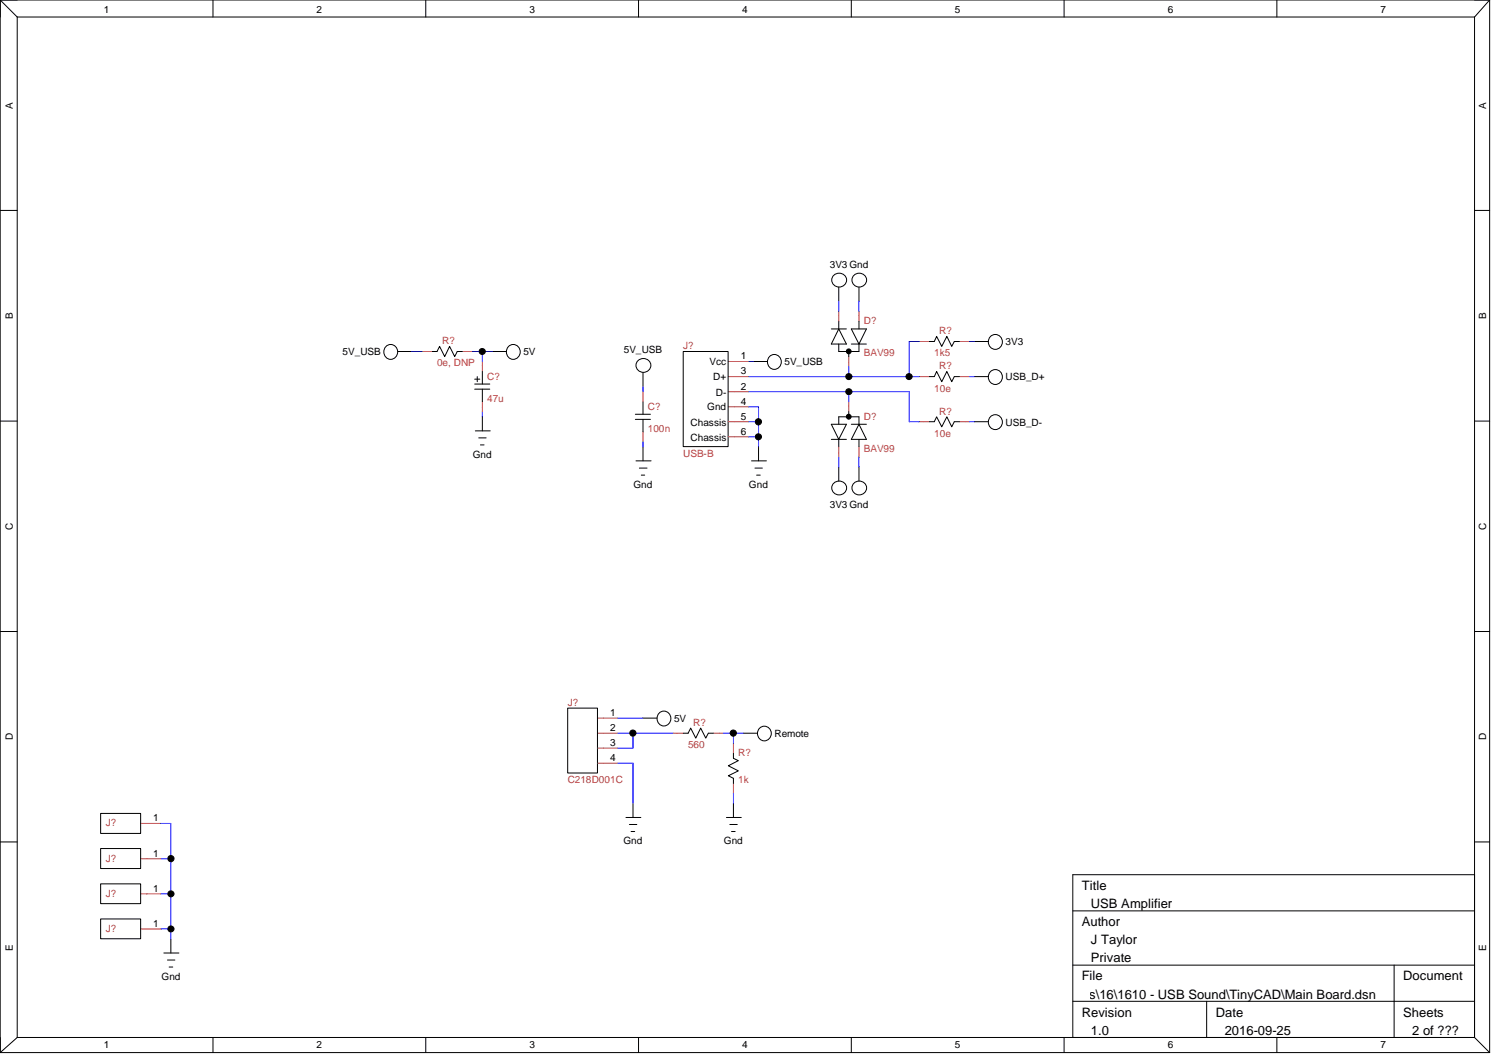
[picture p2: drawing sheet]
<svg xmlns="http://www.w3.org/2000/svg" width="297mm" height="210mm" viewBox="0 0 297 210" stroke-linecap="round" stroke-linejoin="round" font-family="sans-serif">
<g fill="none" stroke="#c04040" stroke-width=".2">
<path d="M83.9 69.9h2.1M91.9 69.9h2M96 71.9v2M96 79.9v2M127.9 77.9v2M144.9 74.9h4M144.9 71.9h4M144.9 77.9h4M166.9 61.9v2M168.9 71v1.9M168.9 79.9v2M170.9 61.9v2"/>
<path d="M182.9 67.9h2M182.9 74.9h2M190.9 67.9h2M190.9 74.9h2M127.9 85.9v2M144.9 83.9h4M144.9 80.9h4M144.9 86.9h4M166.9 88.9v2M170.9 88.9v2M182.9 83.9h2M190.9 83.9h2"/>
<path d="M118.9 142.9h4M118.9 145.9h4M118.9 148.8h4M118.9 151.8h4M133.9 145.9h2M141.9 145.9h2M145.9 147.9v2M145.9 155.9v2M28 163.8h4M28 170.9h4M28 177.8h4M28 184.8h4"/>
</g>
<g fill="none" stroke="#000" stroke-width=".2">
<path d="M0 0h296.4M0 0v209.4M0 0l3.4 3.4M3.4 3.4h290M3.4 3.4v203M42.4 0v3.4M84.7 0v3.4M127 0v3.4M169.4 0v3.4M211.7 0v3.4M254 0v3.4M293.4 3.4v203"/>
<path d="M296.4 0v209.4M296.4 0l-3 3.4M0 41.9h3.4M165.8 54.9a1.43 1.43 0 0 1 2.1-.2 1.43 1.43 0 0 1-.1 2.1 1.44 1.44 0 0 1-1.8 0 1.44 1.44 0 0 1-.2-1.9zM166.9 57.1v2.8M170.9 57.1v2.8M293.4 41.9h3M76.9 68.8a1.43 1.43 0 0 1 2.2 1.2 1.43 1.43 0 0 1-2.2 1.2 1.58 1.58 0 0 1 0-2.4zM79.2 69.9h2.8M86 69.9h.9l.6-1 1 2.1 .9-2.1 1.1 2.1 .5-1.1h.9M94.4 76.4h3M94.4 77.4h3"/>
<path d="M94.4 75.4h1.1M95 74.9v1M96 73.9v2.5M96 77.4v2.5M98 69.9h2.7M101.3 68.8a1.43 1.43 0 0 1 2.2 1.2 1.43 1.43 0 0 1-2.2 1.2 1.58 1.58 0 0 1 0-2.4zM126.8 71.9a1.43 1.43 0 0 1 2.2-.2 1.43 1.43 0 0 1-.1 2.1 1.44 1.44 0 0 1-1.9-.1 1.44 1.44 0 0 1-.2-1.8zM127.9 74.1v2.8M127.9 79.9v2.5M135.9 69.9h9v19h-9zM149.9 71.9h2.8M153.2 70.8a1.43 1.43 0 0 1 2.2 1.2 1.43 1.43 0 0 1-2.2 1.2 1.58 1.58 0 0 1 0-2.4z"/>
<path d="M165.4 65.4h3M166.9 65.4l1.5 3.1h-3zM166.9 68.5v1.4h4v-1.4M166.9 63.9v1.5M168.9 69.9v1.1M169.4 65.4h3l-1.5 3.1zM169.4 68.5h3M170.9 63.9v1.5M184.9 67.9h1l.4-1 1.1 2 1-2 1 2 .5-1h1M184.9 74.9h1l.4-1 1.1 2 1-2 1 2 .5-1h1M193.8 67.9h2.8M193.8 74.9h2.8"/>
<path d="M0 83.8h3.4M94.6 85.7h2.9M95.2 87.1h1.5M95.6 88.5h.7M96 82.9v2.8M126.4 82.4h3M126.4 83.4h3M126.5 91.7h3M127.2 93.1h1.5M127.6 94.5h.7M127.9 83.4v2.5M127.9 88.9v2.8"/>
<path d="M149.5 91.7h3M150.2 93.1h1.5M150.5 94.5h.8M150.9 88.9v2.8M165.4 84.4h3l-1.5 3zM165.4 87.4h3M165.8 96.3a1.43 1.43 0 0 1 2.1-.3 1.43 1.43 0 0 1-.1 2.2 1.44 1.44 0 0 1-1.8-.1 1.44 1.44 0 0 1-.2-1.8zM166.9 84.4v-1.5h4v1.5M166.9 87.4v1.5M166.9 92.9v2.8M168.9 81.9v1M169.4 84.4h3"/>
<path d="M170.9 84.4l1.5 3h-3zM170.9 87.4v1.5M170.9 92.9v2.8M184.9 83.9h1l.4-1 1.1 2 1-2 1 2 .5-1h1M193.8 83.9h2.8M293.4 83.8h3M0 125.6h3.4M293.4 125.6h3M112.9 140.9h6v12.9h-6zM125.9 159.9v2.7M127.9 142.9h2.8M131.3 141.8a1.43 1.43 0 0 1 2.2 1.2 1.43 1.43 0 0 1-2.2 1.2 1.58 1.58 0 0 1 0-2.4z"/>
<path d="M135.9 145.9h1l.5-1 1 2 1-2 1 2 .5-1h1M145.9 149.9v1l1 .4-2 1.1 2 1-2 .9 1 .6v1M145.9 159.9v2.7M147.9 145.9h2.8M0 167.5h3.4M20 161.8h8v4h-8zM20 168.8h8v4h-8zM20 175.9h8v3.9h-8zM124.5 162.6h3M125.2 164h1.5M125.6 165.4h.7M144.5 162.6h3"/>
<path d="M145.2 164h1.5M145.5 165.4h.8M293.4 174h-80v32.4M293.4 167.5h3M20 182.8h8v4h-8zM32.6 189.6h3M33.3 191h1.5M33.7 192.4h.7M34 186.8v2.8M213.4 181.2h80M213.4 192h80M213.4 199.2h80"/>
<path d="M240.1 199.2v7.2M277.4 192v14.4M0 209.4h296.4M3.4 206.4h290M3.4 206.4l-3.4 3M42.4 206.4v3M84.7 206.4v3M127 206.4v3M169.4 206.4v3M211.7 206.4v3M254 206.4v3M293.4 206.4l3 3"/>
<circle cx="171" cy="55.7" r="1.42"/>
<circle cx="96" cy="69.9" r=".61"/>
<circle cx="168.8" cy="69.9" r=".48"/>
<circle cx="168.9" cy="74.9" r=".61"/>
<circle cx="168.9" cy="77.9" r=".61"/>
<circle cx="180.9" cy="74.9" r=".61"/>
<circle cx="198" cy="75" r="1.45"/>
<circle cx="198" cy="68" r="1.45"/>
<circle cx="150.9" cy="83.9" r=".62"/>
<circle cx="150.9" cy="86.9" r=".61"/>
<circle cx="168.8" cy="82.9" r=".48"/>
<circle cx="171" cy="97.1" r="1.42"/>
<circle cx="198" cy="84" r="1.45"/>
<circle cx="125.9" cy="145.9" r=".62"/>
<circle cx="145.9" cy="145.9" r=".62"/>
<circle cx="152" cy="145.9" r="1.42"/>
<circle cx="34" cy="170.8" r=".62"/>
<circle cx="34" cy="177.8" r=".61"/>
<circle cx="34" cy="184.8" r=".61"/>
</g>
<g fill="none" stroke="#00f" stroke-width=".2">
<path d="M166.9 59.9v2M170.9 59.9v2M82 69.9h1.9M93.9 69.9h4.1M96 69.9v2M127.9 76.9v1M148.9 77.9h32v6h2M148.9 71.9h1M148.9 74.9h34M168.9 72.9v2M168.9 77.9v2M182.9 67.9h-2v7"/>
<path d="M192.9 67.9h.9M192.9 74.9h.9M96 81.9v1M127.9 87.9v1M148.9 80.9h2v8M148.9 86.9h2M148.9 83.9h2M166.9 90.9v2M170.9 90.9v2M192.9 83.9h.9M122.9 151.8h3v8.1M122.9 145.9h11"/>
<path d="M122.9 142.9h5M125.9 145.9v2.9h-3M143.9 145.9h4M145.9 145.9v2M145.9 157.9v2M32 163.8h2v23M32 177.8h2M32 170.9h2M32 184.8h2"/>
</g>
<g fill="#000">
<circle cx="96" cy="69.9" r=".61"/>
<circle cx="168.8" cy="69.9" r=".48"/>
<circle cx="168.9" cy="74.9" r=".61"/>
<circle cx="168.9" cy="77.9" r=".61"/>
<circle cx="180.9" cy="74.9" r=".61"/>
<circle cx="150.9" cy="83.9" r=".62"/>
<circle cx="150.9" cy="86.9" r=".61"/>
<circle cx="168.8" cy="82.9" r=".48"/>
<circle cx="125.9" cy="145.9" r=".62"/>
<circle cx="145.9" cy="145.9" r=".62"/>
<circle cx="34" cy="170.8" r=".62"/>
<circle cx="34" cy="177.8" r=".61"/>
<circle cx="34" cy="184.8" r=".61"/>
</g>
<g font-size="2.6">
<text x="215.2" y="177.1">Title</text>
<text x="215.2" y="184.3">Author</text>
<text x="217" y="180.7">USB Amplifier</text>
<text x="217" y="187.9">J Taylor</text>
<text x="217" y="191.5">Private</text>
<text x="215.2" y="195.1">File</text>
<text x="279.2" y="195.1">Document</text>
<text x="200" y="198.7">C:\JPT\Projects\16\1610 - USB Sound\TinyCAD\Main Board.dsn</text>
<text x="215.2" y="202.3">Revision</text>
<text x="241.9" y="202.3">Date</text>
<text x="279.2" y="202.3">Sheets</text>
<text x="217" y="205.9">1.0</text>
<text x="243.7" y="205.9">2016-09-25</text>
<text x="281" y="205.9">2 of ???</text>
</g>
<g font-size="2">
<text x="20.7" y="2.6">1</text>
<text x="63" y="2.6">2</text>
<text x="105.3" y="2.6">3</text>
<text x="147.7" y="2.6">4</text>
<text x="190" y="2.6">5</text>
<text x="232.3" y="2.6">6</text>
<text x="274.7" y="2.6">7</text>
<text x="2.6" y="21.6" transform="rotate(-90 2.6 21.6)">A</text>
<text x="295.7" y="21.6" transform="rotate(-90 295.7 21.6)">A</text>
<text x="165.1" y="53.3">3V3 Gnd</text>
<text x="2.6" y="63.5" transform="rotate(-90 2.6 63.5)">B</text>
<text x="295.7" y="63.5" transform="rotate(-90 295.7 63.5)">B</text>
<text x="68.2" y="70.7">5V_USB</text>
<text x="104.1" y="70.7">5V</text>
<text x="124.1" y="70.3">5V_USB</text>
<text x="147.4" y="71.5">1</text>
<text x="200.1" y="68.7">3V3</text>
<text x="141.2" y="72.7">Vcc</text>
<text x="141.9" y="75.7">D+</text>
<text x="147.4" y="74.5">3</text>
<text x="147.4" y="77.5">2</text>
<text x="156.1" y="72.7">5V_USB</text>
<text x="200.1" y="75.7">USB_D+</text>
<text x="140.7" y="81.7">Gnd</text>
<text x="142.4" y="78.7">D-</text>
<text x="147.4" y="83.5">5</text>
<text x="147.4" y="80.5">4</text>
<text x="137.4" y="84.7">Chassis</text>
<text x="137.4" y="87.7">Chassis</text>
<text x="147.4" y="86.5">6</text>
<text x="200.1" y="84.7">USB_D-</text>
<text x="94.1" y="91.1">Gnd</text>
<text x="126" y="97">Gnd</text>
<text x="149" y="97">Gnd</text>
<text x="165.1" y="101">3V3 Gnd</text>
<text x="2.6" y="105.4" transform="rotate(-90 2.6 105.4)">C</text>
<text x="295.7" y="105.4" transform="rotate(-90 295.7 105.4)">C</text>
<text x="121.4" y="142.5">1</text>
<text x="134.1" y="143.6">5V</text>
<text x="2.6" y="147.3" transform="rotate(-90 2.6 147.3)">D</text>
<text x="121.4" y="145.5">2</text>
<text x="121.4" y="148.4">3</text>
<text x="154.1" y="146.6">Remote</text>
<text x="295.7" y="147.3" transform="rotate(-90 295.7 147.3)">D</text>
<text x="121.4" y="151.4">4</text>
<text x="30.5" y="163.4">1</text>
<text x="124" y="168">Gnd</text>
<text x="144" y="168">Gnd</text>
<text x="30.5" y="170.4">1</text>
<text x="30.5" y="177.4">1</text>
<text x="30.5" y="184.4">1</text>
<text x="2.6" y="189.1" transform="rotate(-90 2.6 189.1)">E</text>
<text x="295.7" y="189.1" transform="rotate(-90 295.7 189.1)">E</text>
<text x="32.1" y="194.9">Gnd</text>
<text x="20.7" y="208.6">1</text>
<text x="63" y="208.6">2</text>
<text x="105.3" y="208.6">3</text>
<text x="147.7" y="208.6">4</text>
<text x="190" y="208.6">5</text>
<text x="232.3" y="208.6">6</text>
<text x="274.7" y="208.6">7</text>
</g>
<g font-size="2" fill="#c04040">
<text x="171.9" y="64.5">D?</text>
<text x="88" y="68.5">R?</text>
<text x="135.9" y="69.5">J?</text>
<text x="171.9" y="70.9">BAV99</text>
<text x="185.9" y="70.9">1k5</text>
<text x="186.9" y="66.5">R?</text>
<text x="86.9" y="72.9">0e, DNP</text>
<text x="96.9" y="75.5">C?</text>
<text x="185.9" y="77.9">10e</text>
<text x="186.9" y="73.5">R?</text>
<text x="96.9" y="79.9">47u</text>
<text x="128.9" y="81.5">C?</text>
<text x="171.9" y="83.5">D?</text>
<text x="186.9" y="82.5">R?</text>
<text x="128.9" y="85.9">100n</text>
<text x="171.9" y="89.9">BAV99</text>
<text x="185.9" y="86.9">10e</text>
<text x="135.9" y="90.9">USB-B</text>
<text x="112.9" y="140.5">J?</text>
<text x="136.9" y="148.8">560</text>
<text x="137.9" y="144.4">R?</text>
<text x="112.9" y="155.8">C218D001C</text>
<text x="146.9" y="150.5">R?</text>
<text x="146.9" y="155.8">1k</text>
<text x="21" y="164.4">J?</text>
<text x="21" y="171.4">J?</text>
<text x="21" y="178.4">J?</text>
<text x="21" y="185.4">J?</text>
</g>
</svg>
